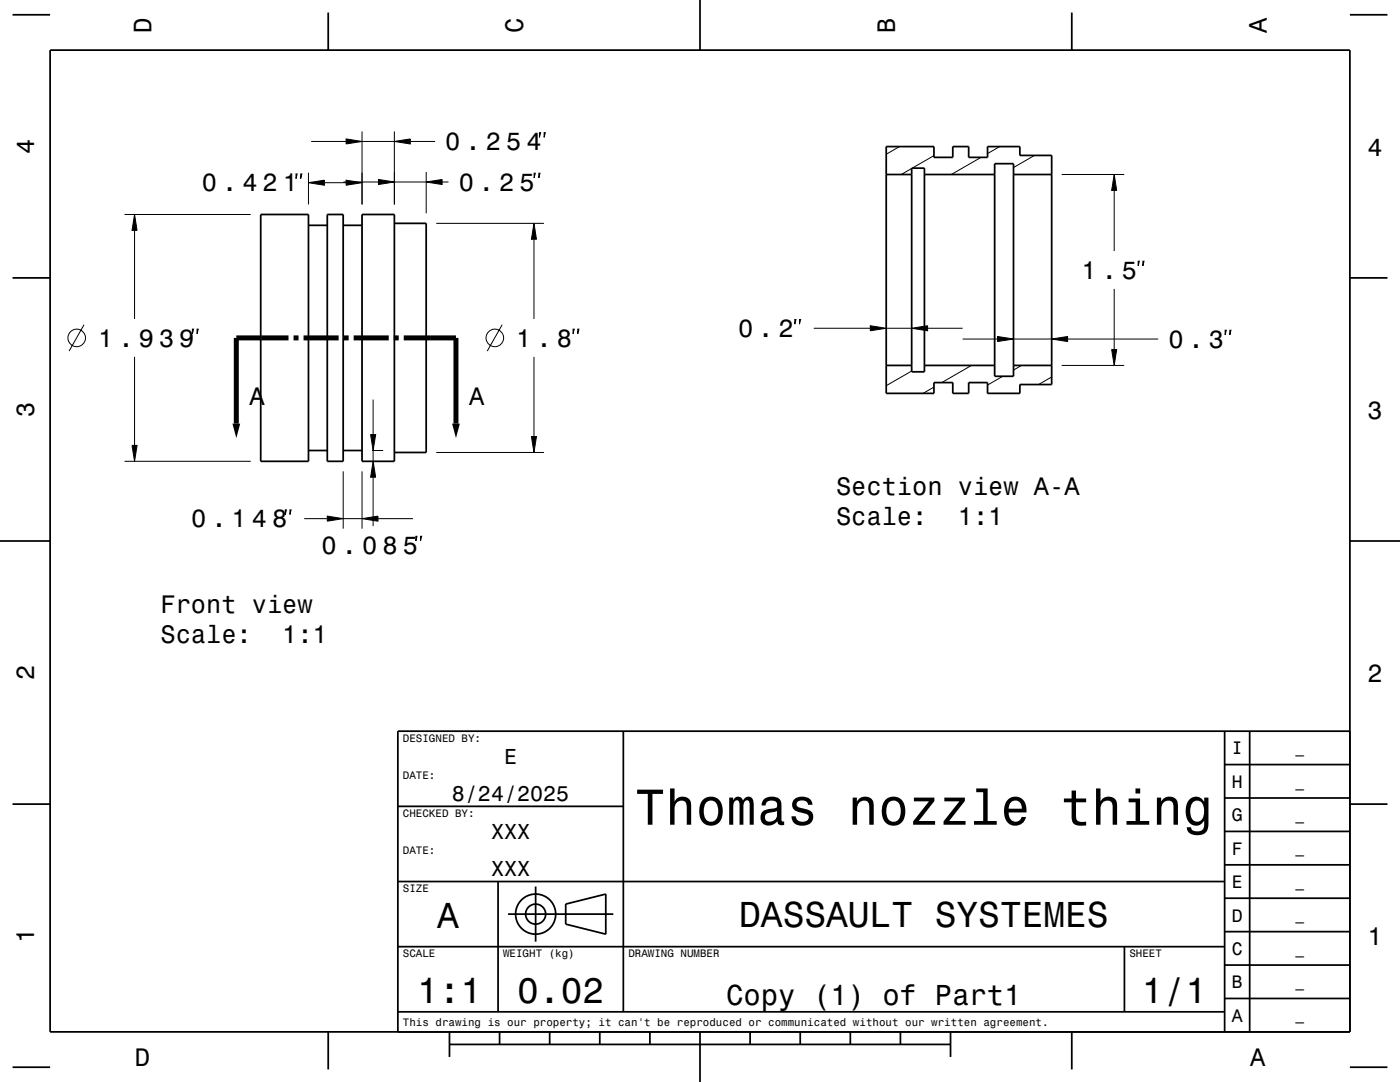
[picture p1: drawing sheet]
<svg xmlns="http://www.w3.org/2000/svg" width="279mm" height="216mm" viewBox="0 0 279 216" stroke-linecap="round" stroke-linejoin="round" font-family="sans-serif">
<g fill="none" stroke="#000" stroke-width=".2">
<path d="M59.1 34.7h.2l-.2 .9zM60 34.7h.2l-.2 .9zM61.6 36.5l3.1-.5v1zM61.6 34.5v6.3M62.1 28.2h7M64.7 36.5h4.4M68.5 36.3h7M69.1 27.7l3.2 .5-3.2 .5zM69.1 36l3.2 .5-3.2 .5zM72.3 26.2v14.6M72.3 28.2h6.4M75.5 35.8l3.2 .5-3.2 .5z"/>
<path d="M78.7 28.2l3.2-.5v1zM78.7 26.2v14.6M78.7 36.3h6.4M81.9 28.2h4.9M85.1 36.3l3.1-.5v1zM85.1 34.3v8.3M88.2 36.3h1.3M106.6 34.6h.2l-.2 .9zM107.5 34.6h.3l-.3 .9zM107.7 26.5h.2l-.2 .9zM108.6 26.5h.2l-.2 .9zM179.5 29.2l-2.6 1.6"/>
<path d="M181.9 33.6l-2 1.2M186.4 31.1l-4.3 2.4M195.8 31.4l-5.9 3.4M199.5 29.2l-2.4 1.4M206.5 31l-4.2 2.4M209.9 34.8h.1M211.9 34.8h12.5M222.4 34.8l.5 3.2h-1zM222.4 38v12.1M24.9 42.8h25.1M26.9 42.8l.5 3.2h-1.1zM26.9 46v17.6"/>
<path d="M87.1 44.6h21.5M106.6 44.6l.5 3.1h-1zM106.6 47.7v15.9M222.4 57.7v12M227.1 52.1h.3l-.3 1zM228.1 52.1h.2l-.2 1zM16.8 64.8l-3 5.3M26.9 71.2v17.7M38.4 65.7h.2l-.2 .9zM39.3 65.7h.3l-.3 .9zM74.5 79.7v7M100.2 64.8l-3 5.3"/>
<path d="M106.6 71.2v15.9M114.4 65.7h.2l-.2 .9zM115.3 65.7h.2l-.2 .9zM158.6 63.8h.3l-.3 .9zM159.6 63.8h.2l-.2 .9zM162.4 65.5h11.3M173.7 65l3.2 .5-3.2 .5zM176.9 65.5h5M181.9 65.5l3.2-.5v1zM181.9 74l-5 3M185.1 65.5h7M186.4 77.2l-2.2 1.3"/>
<path d="M192.1 67.6h7M193.9 72.9l-5.9 3.4M199.1 67.1l3.2 .5-3.2 .5zM200.1 75.1l-3 1.7M202.3 67.6h7.6M203.9 72.9l-1.6 .9M209.9 67.6l3.2-.5v1zM209.9 75.2l-2.6 1.5M211.9 72.9h12.5M213.1 67.6h18M221.9 69.7h1l-.5 3.2zM244.5 65.9h.2l-.2 .9z"/>
<path d="M245.4 65.9h.3l-.3 .9zM24.9 92.1h25.1M26.3 88.9h1.1l-.5 3.2zM68.5 94.1v11.4M72.3 94.1v11.4M74 86.7h1l-.5 3.2zM74.3 89.9h2.2M74.5 92.1l.5 3.1h-1zM74.5 89.9v2.2M74.5 95.2v9.8M87.1 90.3h21.5M106.1 87.1h1l-.5 3.2z"/>
<path d="M56.9 101.7h.3l-.3 1zM57.9 101.7h.2l-.2 1zM60.7 103.5h4.6M65.3 103l3.2 .5-3.2 .5zM68.5 103.5h3.8M72.3 103.5l3.1-.5v1zM75.4 103.5h7M83 107h.2l-.2 .9zM83.9 107h.3l-.3 .9z"/>
<circle cx="15.3" cy="67.4" r="1.75"/>
<circle cx="98.8" cy="67.4" r="1.75"/>
</g>
<g fill="none" stroke="#000" stroke-width=".35">
<path d="M2.5 2.9h7.5M10 10h259.4v195.9h-259.4zM65.5 2.5v7.5M139.7 0v10M213.9 2.5v7.5M269.4 2.9h7.5M176.9 29.2h9.5v2.2h3.7v-2.2h3.2v2.2h3.8v-2.2h6.4v1.8h6.4v45.7h-6.4v1.8h-6.4v-2.2h-3.8v2.2h-3.2v-2.2h-3.7v2.2h-9.5zM176.9 34.8h5M181.9 33.5h2.6v40.7h-2.6zM184.5 34.8h14M198.5 32.7h3.8v42.4h-3.8zM202.3 34.8h7.6"/>
<path d="M2.5 55.4h7.5M52 42.8h9.6v49.3h-9.6zM61.6 45h3.7M65.3 42.8h3.2v49.3h-3.2zM68.5 45h3.8M72.3 42.8h6.4v49.3h-6.4zM78.7 44.6h6.4v45.7h-6.4M269.4 55.4h7.5M176.9 72.9h5M184.5 72.9h14M202.3 72.9h7.6M61.6 89.9h3.7"/>
<path d="M68.5 89.9h3.8M0 107.9h10M269.4 107.9h10M124.4 145.9v56M244.4 159.2h25M244.4 152.6h25M244.4 145.9v60M249.4 145.9v60M269.4 145.9h-190v60M2.5 160.5h7.5M79.4 175.9h165M79.4 160.9h45"/>
<path d="M99.4 175.9v26M106.9 176.9v11M244.4 179.2h25M244.4 172.6h25M244.4 165.9h25M269.4 160.5h7.5M79.4 188.9h165M101.4 182.4h21M112.9 180.4l8-2v8l-8-2zM224.4 188.9v13M244.4 199.2h25M244.4 192.6h25"/>
<path d="M244.4 185.9h25M2.5 213h7.5M65.5 205.9v7.5M79.4 201.9h165M89.7 208.4h100M89.7 205.9v5M99.7 205.9v2.5M109.7 205.9v2.5M119.7 205.9v2.5M129.7 205.9v2.5M139.7 205.9v10M149.7 205.9v2.5"/>
<path d="M159.7 205.9v2.5M169.7 205.9v2.5M179.7 205.9v2.5M189.7 205.9v5M213.9 205.9v7.5M269.4 213h7.5"/>
<circle cx="106.9" cy="182.4" r="2"/>
<circle cx="106.9" cy="182.4" r="4"/>
</g>
<path d="M57.6 67.4h-10.4v17.1M58.6 67.4h1M60.6 67.4h7M68.6 67.4h1M70.6 67.4h7M78.6 67.4h1M80.6 67.4h10.4v17.1" fill="none" stroke="#000" stroke-width="1" stroke-linecap="butt"/>
<g fill="#000">
<path d="M61.6 36.5l3.1-.5v1z" fill-rule="evenodd"/>
<path d="M69.1 27.7l3.2 .5-3.2 .5z" fill-rule="evenodd"/>
<path d="M69.1 36l3.2 .5-3.2 .5z" fill-rule="evenodd"/>
<path d="M75.5 35.8l3.2 .5-3.2 .5z" fill-rule="evenodd"/>
<path d="M78.7 28.2l3.2-.5v1z" fill-rule="evenodd"/>
<path d="M85.1 36.3l3.1-.5v1z" fill-rule="evenodd"/>
<path d="M222.4 34.8l.5 3.2h-1z" fill-rule="evenodd"/>
<path d="M26.9 42.8l.5 3.2h-1.1z" fill-rule="evenodd"/>
<path d="M106.6 44.6l.5 3.1h-1z" fill-rule="evenodd"/>
<path d="M173.7 65l3.2 .5-3.2 .5z" fill-rule="evenodd"/>
<path d="M181.9 65.5l3.2-.5v1z" fill-rule="evenodd"/>
<path d="M199.1 67.1l3.2 .5-3.2 .5z" fill-rule="evenodd"/>
<path d="M209.9 67.6l3.2-.5v1z" fill-rule="evenodd"/>
<path d="M221.9 69.7h1l-.5 3.2z" fill-rule="evenodd"/>
<path d="M26.3 88.9h1.1l-.5 3.2z" fill-rule="evenodd"/>
<path d="M46.4 84.5h1.5l-.7 2.9z" fill-rule="evenodd"/>
<path d="M74 86.7h1l-.5 3.2z" fill-rule="evenodd"/>
<path d="M74.5 92.1l.5 3.1h-1z" fill-rule="evenodd"/>
<path d="M90.2 84.5h1.6l-.8 2.9z" fill-rule="evenodd"/>
<path d="M106.1 87.1h1l-.5 3.2z" fill-rule="evenodd"/>
<path d="M65.3 103l3.2 .5-3.2 .5z" fill-rule="evenodd"/>
<path d="M72.3 103.5l3.1-.5v1z" fill-rule="evenodd"/>
</g>
<text font-size="10.1" x="126.7" y="164.6">Thomas nozzle thing</text>
<g font-size="7.2">
<text x="87.2" y="185.2">A</text>
<text x="147.5" y="185">DASSAULT SYSTEMES</text>
<text x="83.2" y="200.2">1:1</text>
<text x="103.2" y="200.2">0.02</text>
<text x="227.9" y="200.2">1/1</text>
</g>
<text font-size="5.8" x="144.9" y="200.5">Copy (1) of Part1</text>
<g font-size="5">
<text x="30.2" y="6.5" transform="rotate(-90 30.2 6.5)">D</text>
<text x="104.4" y="6.5" transform="rotate(-90 104.4 6.5)">C</text>
<text x="178.6" y="6.5" transform="rotate(-90 178.6 6.5)">B</text>
<text x="252.8" y="6.5" transform="rotate(-90 252.8 6.5)">A</text>
<text x="88.9" y="30">0 . 2 5 4</text>
<text x="6.8" y="30.7" transform="rotate(-90 6.8 30.7)">4</text>
<text x="272.9" y="31">4</text>
<text x="40.3" y="38.2">0 . 4 2 1</text>
<text x="91.5" y="38.1">0 . 2 5</text>
<text x="215.8" y="55.6">1 . 5</text>
<text x="19.6" y="69.2">1 . 9 3 9</text>
<text x="103" y="69.2">1 . 8</text>
<text x="147.3" y="67.3">0 . 2</text>
<text x="233.2" y="69.4">0 . 3</text>
<text x="6.8" y="83.2" transform="rotate(-90 6.8 83.2)">3</text>
<text x="49.8" y="80.8">A</text>
<text x="93.6" y="80.8">A</text>
<text x="272.9" y="83.5">3</text>
<text x="166.9" y="98.7">Section view A-A</text>
<text x="38.1" y="105.2">0 . 1 4 8</text>
<text x="166.9" y="104.8">Scale:</text>
<text x="191.2" y="104.8">1:1</text>
<text x="64.2" y="110.5">0 . 0 8 5</text>
<text x="32" y="122.3">Front view</text>
<text x="32" y="128.3">Scale:</text>
<text x="56.3" y="128.3">1:1</text>
<text x="6.8" y="135.7" transform="rotate(-90 6.8 135.7)">2</text>
<text x="272.9" y="136">2</text>
<text x="6.8" y="188.2" transform="rotate(-90 6.8 188.2)">1</text>
<text x="272.9" y="188.5">1</text>
<text x="26.9" y="212.7">D</text>
<text x="249.5" y="212.7">A</text>
</g>
<g font-size="4.3">
<text x="100.6" y="152.4">E</text>
<text x="90.2" y="159.9">8/24/2025</text>
<text x="98" y="167.4">XXX</text>
<text x="98" y="174.9">XXX</text>
</g>
<g font-size="3.6">
<text x="245.8" y="150.5">I</text>
<text x="245.8" y="157.2">H</text>
<text x="245.8" y="163.9">G</text>
<text x="245.8" y="170.5">F</text>
<text x="245.8" y="177.2">E</text>
<text x="245.8" y="183.9">D</text>
<text x="245.8" y="190.5">C</text>
<text x="245.8" y="197.2">B</text>
<text x="245.8" y="203.9">A</text>
</g>
<g font-size="2.9">
<text x="258.5" y="150.3">_</text>
<text x="258.5" y="156.9">_</text>
<text x="258.5" y="163.6">_</text>
<text x="258.5" y="170.3">_</text>
<text x="258.5" y="176.9">_</text>
<text x="258.5" y="183.6">_</text>
<text x="258.5" y="190.3">_</text>
<text x="258.5" y="196.9">_</text>
<text x="258.5" y="203.6">_</text>
</g>
<g font-size="2.2">
<text x="80.4" y="148">DESIGNED BY:</text>
<text x="80.4" y="155.5">DATE:</text>
<text x="80.4" y="163">CHECKED BY:</text>
<text x="80.4" y="170.5">DATE:</text>
<text x="80.4" y="178">SIZE</text>
<text x="80.4" y="191">SCALE</text>
<text x="100.4" y="191">WEIGHT (kg)</text>
<text x="125.4" y="191">DRAWING NUMBER</text>
<text x="225.4" y="191">SHEET</text>
<text x="80.4" y="204.7">This drawing is our property; it can't be reproduced or communicated without our written agreement.</text>
</g>
</svg>
